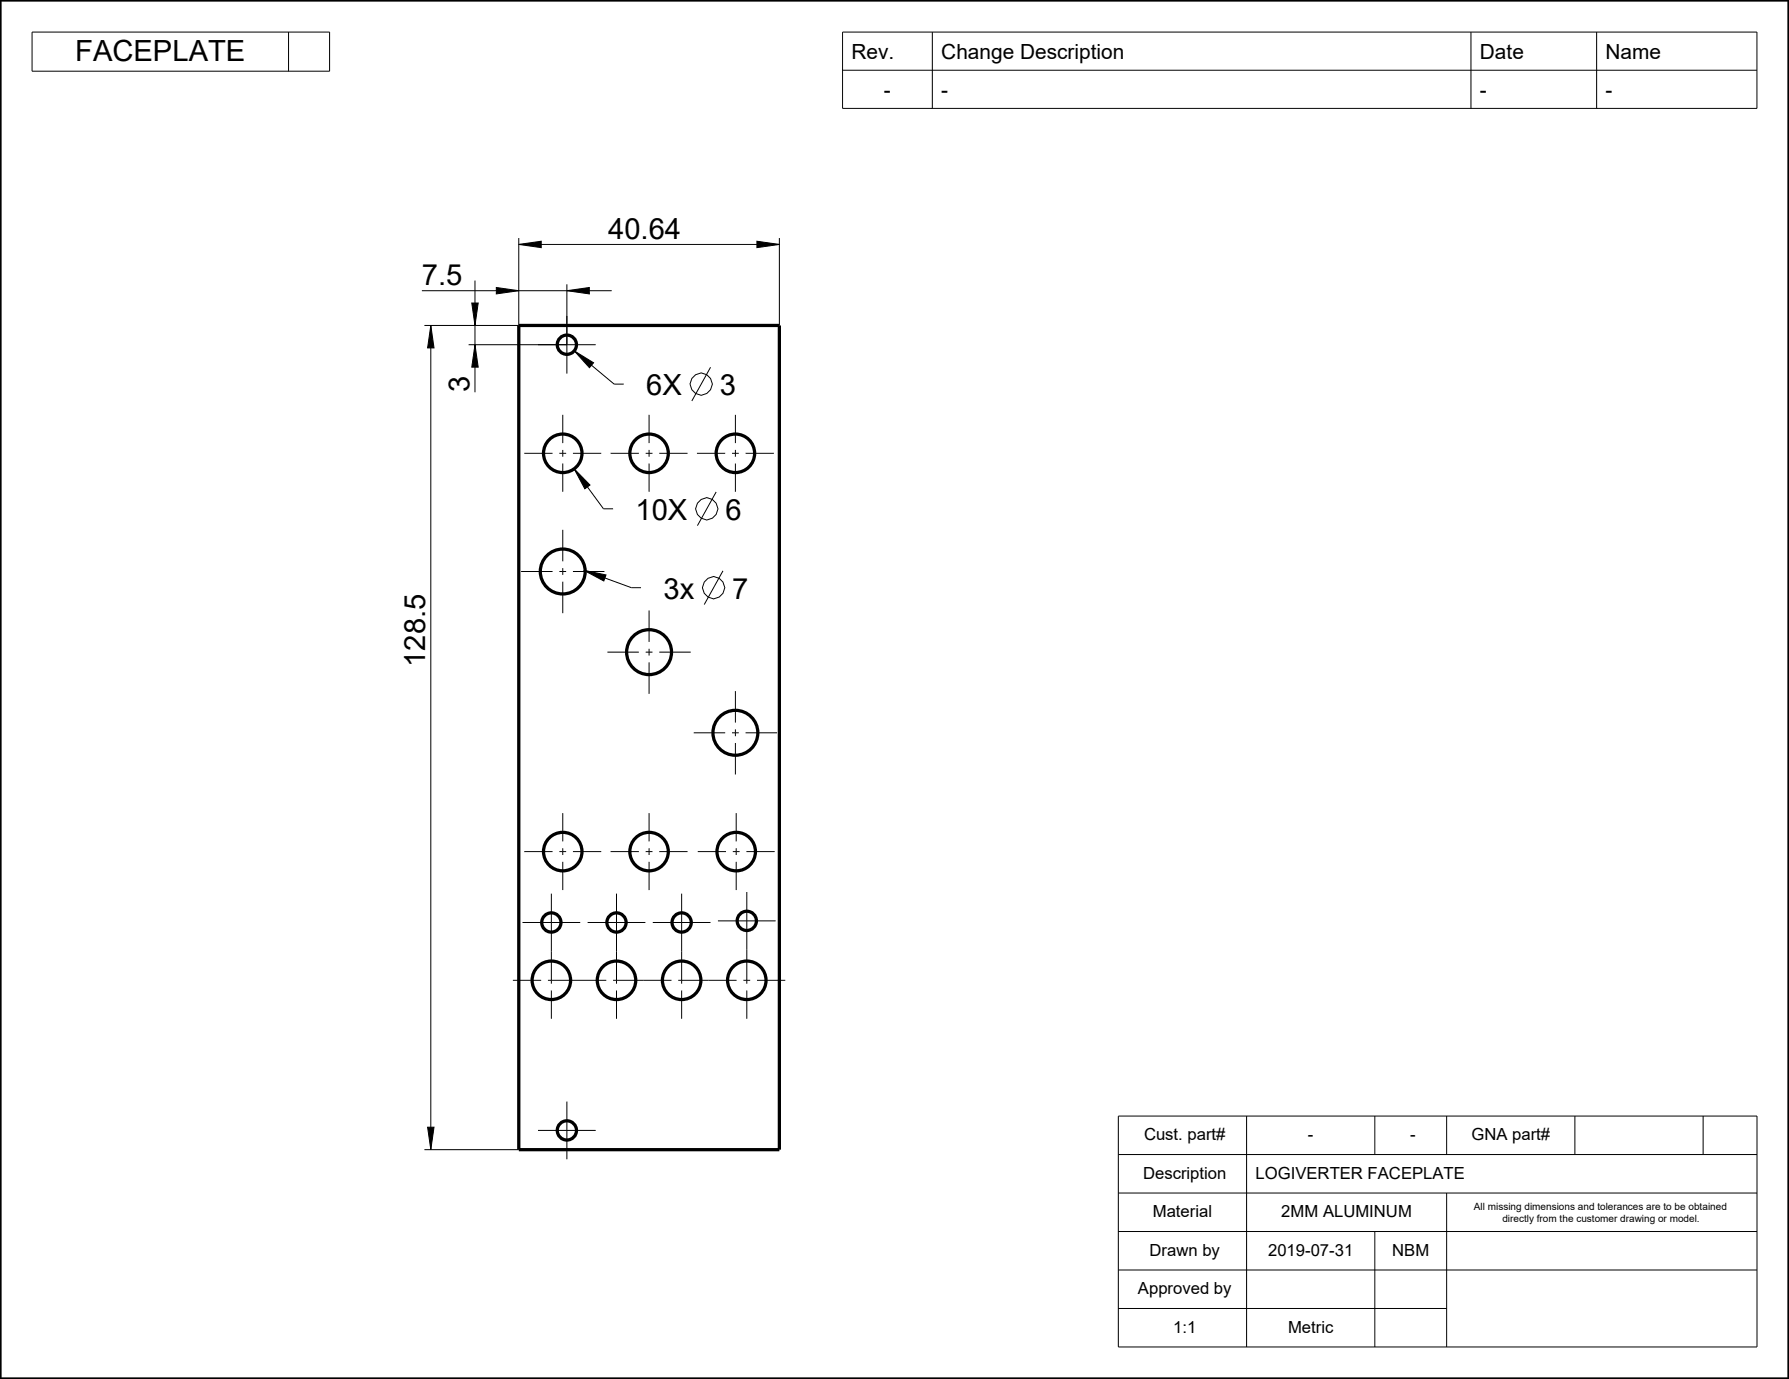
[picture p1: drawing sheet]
<svg xmlns="http://www.w3.org/2000/svg" width="279mm" height="215mm" viewBox="0 0 279 215" stroke-linecap="round" stroke-linejoin="round" font-family="sans-serif">
<path d="M80.9 38.1l3.5-.5v1zM118 37.6l3.5 .5-3.5 .5zM67.2 50.7l.5 3.5h-1zM73.6 47.2h1l-.5 3.5zM74.1 53.7l.5 3.5h-1zM77.4 44.8l3.5 .5-3.5 .5zM88.4 45.3l3.5-.5v1zM89.6 54.7l3 1.9-.7 .7zM89.5 73.1l2.5 2.5-.8 .6zM91 88.9l3.5 .7-.3 1zM66.7 175.7h1l-.5 3.5z" fill="#000"/>
<g fill="none" stroke="#000" stroke-width=".16">
<path d="M5 5h46.4v6.1h-46.4zM45 5v6.1M131.4 5h142.6v11.9h-142.6zM131.4 11h142.6M145.4 5v11.9M229.4 5v11.9M249 5v11.9M80.9 38.1l3.5-.5v1zM80.9 37.1v13.6h-14.7M80.9 38.1h40.6M118 37.6l3.5 .5-3.5 .5zM121.5 37.1v13.6"/>
<path d="M65.8 45.3h29.6M67.2 50.7l.5 3.5h-1zM67.2 50.7v128.5M73.6 47.2h1l-.5 3.5zM74.1 53.7l.5 3.5h-1zM74.1 43.7v17.5M77.4 44.8l3.5 .5-3.5 .5zM88.4 45.3l3.5-.5v1zM88.4 44.3v9.4h-15.3M89.6 54.7l3 1.9-.7 .7zM89.6 54.7l6.2 5.2h1.5M110.8 57.3l-2.9 5.2"/>
<path d="M89.5 73.1l2.5 2.5-.8 .6zM89.5 73.1l4.6 6.2h1.5M111.7 76.7l-2.9 5.3M91 88.9l3.5 .7-.3 1zM91 88.9l7.5 2.7h1.5M112.7 89l-2.9 5.3M66.2 179.2h14.7M66.7 175.7h1l-.5 3.5zM174.4 174h99.6v36h-99.6zM194.4 174v36M214.4 174v6M225.6 174v6"/>
<path d="M245.6 174v6M265.6 174v6M174.4 198h99.6M174.4 192h99.6M174.4 186h99.6M174.4 180h99.6M214.4 192v18M225.6 186v24M174.4 204h51.2"/>
<circle cx="109.3" cy="59.9" r="1.72"/>
<circle cx="110.2" cy="79.3" r="1.72"/>
<circle cx="111.3" cy="91.6" r="1.72"/>
</g>
<path d="M0 0h279v215h-279z" fill="none" stroke="#000" stroke-width=".51"/>
<!-- layer: 00_AXS -->
<g fill="none" stroke="#000" stroke-width=".51">
<path d="M80.9 50.7h40.6v128.5h-40.6z"/>
<circle cx="88.4" cy="53.7" r="1.5"/>
<circle cx="87.8" cy="70.7" r="3"/>
<circle cx="101.2" cy="70.7" r="3"/>
<circle cx="114.7" cy="70.7" r="3"/>
<circle cx="87.8" cy="89.1" r="3.5"/>
<circle cx="101.2" cy="101.7" r="3.5"/>
<circle cx="114.7" cy="114.2" r="3.5"/>
<circle cx="87.8" cy="132.8" r="3"/>
<circle cx="101.2" cy="132.8" r="3"/>
<circle cx="114.8" cy="132.8" r="3"/>
<circle cx="86" cy="152.8" r="3"/>
<circle cx="86" cy="143.8" r="1.5"/>
<circle cx="96.1" cy="152.8" r="3"/>
<circle cx="96.1" cy="143.8" r="1.5"/>
<circle cx="106.3" cy="152.8" r="3"/>
<circle cx="106.3" cy="143.8" r="1.5"/>
<circle cx="116.5" cy="152.8" r="3"/>
<circle cx="116.5" cy="143.6" r="1.5"/>
<circle cx="88.4" cy="176.2" r="1.5"/>
</g>
<g fill="none" stroke="#000" stroke-width=".16">
<path d="M83.9 53.7h9M88.4 49.2v9M81.8 70.7h4.4M87.2 70.7h1.1M87.8 64.7v4.4M87.8 70.1v1.1M87.8 72.3v4.4M89.4 70.7h4.4M95.2 70.7h4.4M100.7 70.7h1.1M101.2 64.7v4.4M101.2 70.1v1.1"/>
<path d="M101.2 72.3v4.4M102.8 70.7h4.4M108.7 70.7h4.4M114.2 70.7h1M114.7 64.7v4.4M114.7 70.1v1.1M114.7 72.3v4.4M116.3 70.7h4.4M81.3 89.1h4.9M87.2 89.1h1.1M87.8 82.6v4.9M87.8 88.6v1"/>
<path d="M87.8 90.7v4.9M89.4 89.1h4.9M101.2 95.2v4.9M94.7 101.7h4.9M100.7 101.7h1.1M101.2 101.1v1.1M101.2 103.3v4.9M102.8 101.7h4.9M108.2 114.2h4.9M114.2 114.2h1M114.7 107.7v5M114.7 113.7v1.1"/>
<path d="M114.7 115.8v4.9M116.3 114.2h4.9M81.8 132.8h4.4M86 139.3v14.1M87.2 132.8h1.1M87.8 126.8v4.4M87.8 132.2v1.1M87.8 134.4v4.4M89.4 132.8h4.4M95.2 132.8h4.4M96.1 139.3v14.1M100.7 132.8h1.1"/>
<path d="M101.2 126.8v4.4M101.2 132.2v1.1M101.2 134.4v4.4M102.8 132.8h4.4M106.3 139.3v14.1M108.8 132.8h4.4M114.3 132.8h1M114.8 126.8v4.4M114.8 132.2v1.1M114.8 134.4v4.4M116.4 132.8h4.4M116.5 139.1v14.3"/>
<path d="M80 152.8h4.4M81.5 143.8h9M85.5 152.8h9.1M86 154.4v4.4M91.6 143.8h9M95.6 152.8h9.1M96.1 154.4v4.4M101.8 143.8h9M105.8 152.8h9.1M106.3 154.4v4.4M112 143.6h9M115.9 152.8h1.1"/>
<path d="M116.5 154.4v4.4M118.1 152.8h4.4M83.9 176.2h9M88.4 171.7v9"/>
</g>
<g font-size="4.6">
<text x="11.7" y="9.5">FACEPLATE</text>
<text x="94.8" y="37.2">40.64</text>
<text x="65.8" y="44.4">7.5</text>
<text x="73.2" y="61.2" transform="rotate(-90 73.2 61.2)">3</text>
<text x="100.8" y="61.6">6X</text>
<text x="112.3" y="61.6">3</text>
<text x="99.1" y="81.1">10X</text>
<text x="113.1" y="81.1">6</text>
<text x="103.5" y="93.4">3x</text>
<text x="114.2" y="93.4">7</text>
<text x="66.3" y="104" transform="rotate(-90 66.3 104)">128.5</text>
</g>
<g font-size="3.3">
<text x="132.8" y="9.3">Rev.</text>
<text x="146.8" y="9.3">Change Description</text>
<text x="230.8" y="9.3">Date</text>
<text x="250.4" y="9.3">Name</text>
<text x="137.9" y="15.2">-</text>
<text x="146.8" y="15.2">-</text>
<text x="230.8" y="15.2">-</text>
<text x="250.4" y="15.2">-</text>
</g>
<g font-size="2.6">
<text x="178.4" y="177.8">Cust. part#</text>
<text x="204" y="177.8">-</text>
<text x="219.9" y="177.8">-</text>
<text x="229.5" y="177.8">GNA part#</text>
<text x="178.3" y="183.8">Description</text>
<text x="195.8" y="183.8">LOGIVERTER FACEPLATE</text>
<text x="179.8" y="189.8">Material</text>
<text x="199.8" y="189.8">2MM ALUMINUM</text>
<text x="179.3" y="195.8">Drawn by</text>
<text x="197.8" y="195.8">2019-07-31</text>
<text x="217.1" y="195.8">NBM</text>
<text x="177.5" y="201.8">Approved by</text>
<text x="183" y="207.8">1:1</text>
<text x="200.9" y="207.8">Metric</text>
</g>
<g font-size="1.6">
<text x="229.9" y="188.7">All missing dimensions and tolerances are to be obtained</text>
<text x="234.3" y="190.5">directly from the customer drawing or model.</text>
</g>
</svg>
